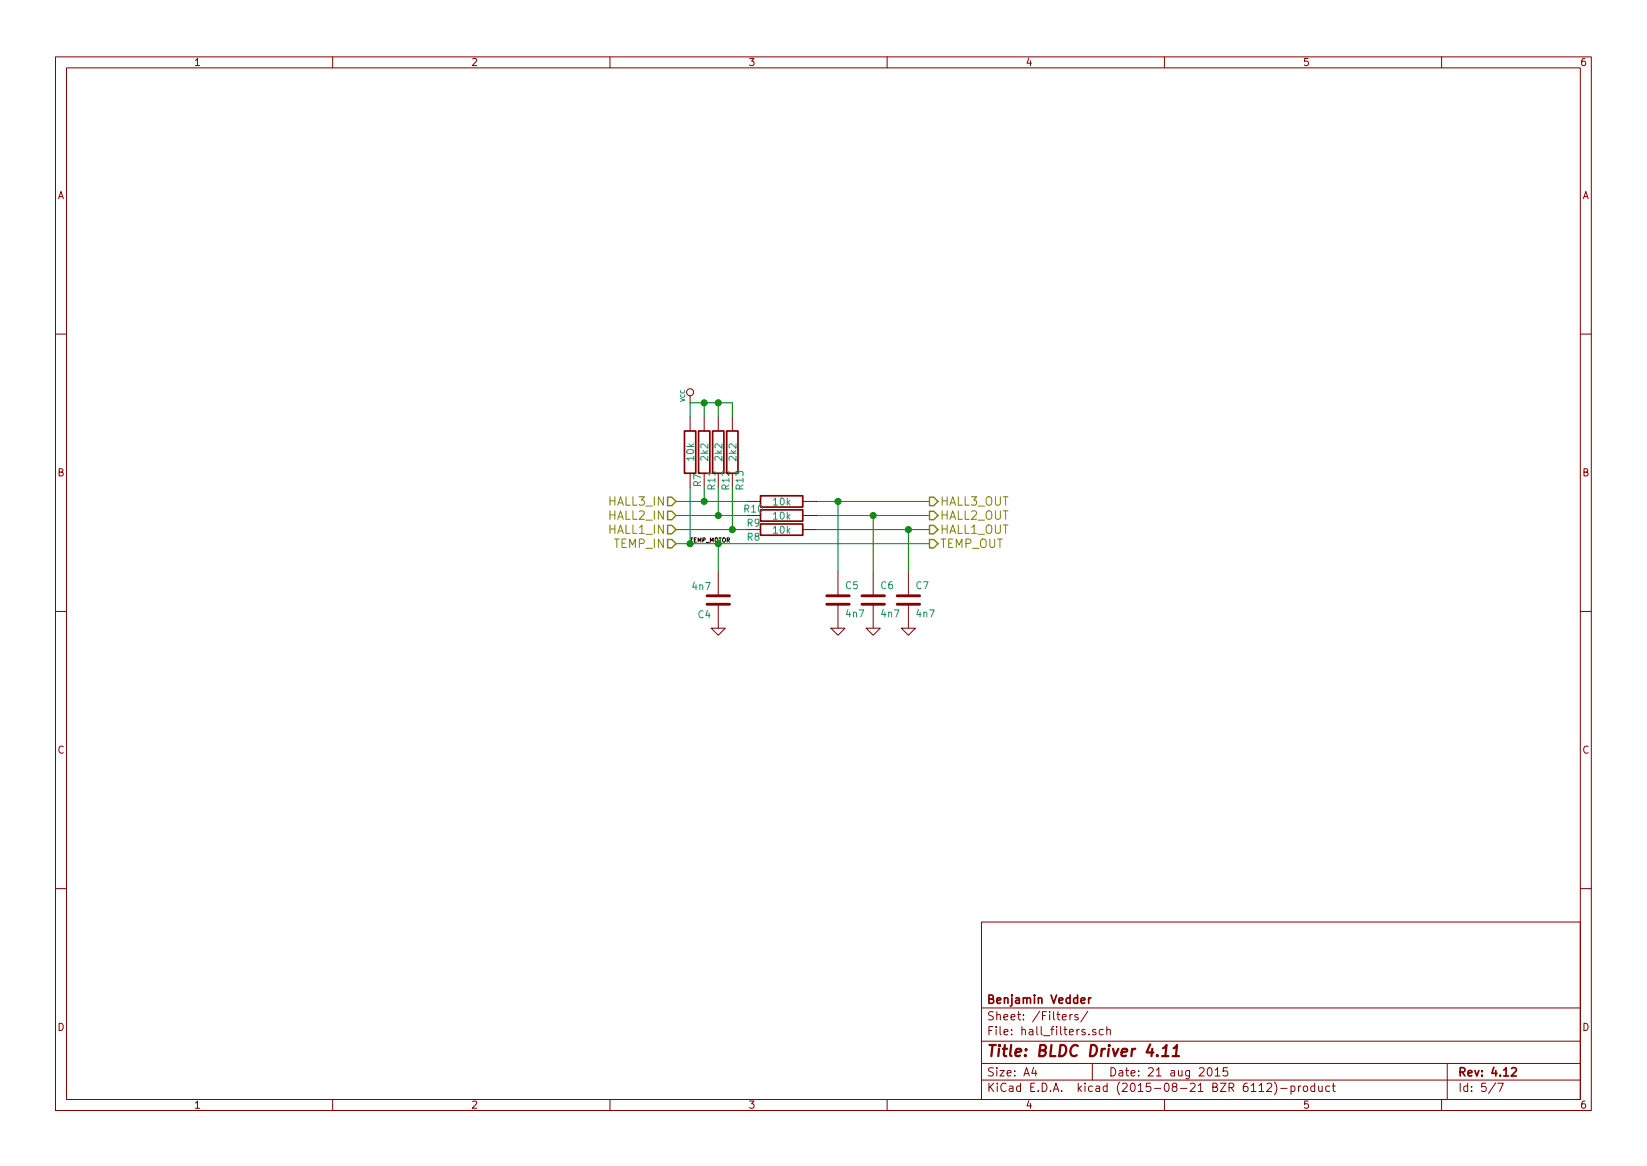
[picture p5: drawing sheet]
<svg xmlns="http://www.w3.org/2000/svg" width="297mm" height="210mm" viewBox="0 0 297 210" stroke-linecap="round" stroke-linejoin="round" font-family="sans-serif">
<g fill="none" stroke="#840000" stroke-width=".18">
<path d="M10 10.3h277v189.9h-277zM12 12.2h273v186.1h-273zM60 10.3v1.9M110 10.3v1.9M160 10.3v1.9M210 10.3v1.9M260 10.3v1.9M10 60.2h2M124.5 71.4v1.2M124.5 75.2v2.5M127 75.2v2.5M129.5 75.2v2.5"/>
<path d="M132.1 75.2v2.5M285 60.2h2M124.5 85.3v2.6M134.6 90.4h2.6M144.8 95.5h2.5M144.8 93h2.5M144.8 90.4h2.5M10 110.3h2M128.3 113.3h2.5l-1.3 1.2zM129.5 103.1v4.3M129.5 109v4.3M149.9 113.3h2.5l-1.3 1.2z"/>
<path d="M151.1 103.1v4.3M151.1 109v4.3M156.2 113.3h2.5l-1.2 1.2zM157.5 103.1v4.3M157.5 109v4.3M162.6 113.3h2.5l-1.3 1.2zM163.8 103.1v4.3M163.8 109v4.3M285 110.3h2M10 160.2h2M177 166.3h108v32h-108zM285 160.2h2"/>
<path d="M60 198.3v1.9M110 198.3v1.9M160 198.3v1.9M177 194.8h108M177 191.8h108M177 187.8h108M177 181.8h108M186.4 192.5l-.3 1h.9M186.8 193v1M191.6 183.4l.7-.1v-.3l-.5-.1-.2 .2 .1 .7h.6M193 182.9v1M193.4 182.9l-.4 .3"/>
<path d="M194.4 183a.37 .37 0 0 0-.6 .1l.1 .3 .5 .1 .1 .1-.2 .3-.5-.1M196.2 182.3l-1.3 2M196.4 186.5v.1M197 191.8v3M197.6 185.7a.37 .37 0 0 0-.6 .1l.1 .2 .5 .2 .1 .1-.2 .3-.5-.1M199 185.7l-.5-.1-.3 .3 .1 .6 .2 .1 .5-.1M199.6 185.7l.2-.1 .4 .1 .1 .9M199.6 185.1v1.5M210 198.3v1.9M218 192.6l.1-.1a.81 .81 0 0 1 .6 .6 .81 .81 0 0 1-.3 .8l-.2 .1a.8 .8 0 0 1-.6-.6 .8 .8 0 0 1 .4-.8zM219.2 193l.4-.5v1.5M219.2 194h.8"/>
<path d="M221.4 192.5h-.8v.7l.2-.1 .5 .1 .1 .2v.5l-.2 .1-.6-.1M227.1 195.8l.4-.5v1.5M227.1 196.8h.8M228.5 195.5l.6-.2 .3 .5-1 1h1M229.8 195.1a1.71 1.71 0 0 1 0 2.3M231 196.3h1.1M232.8 195.9l.5-.1 .3 .3-.2 .6h-.6M232.8 195.8v1.5M234.2 195.8v1M234.6 195.8l-.4 .3M235.1 196l.2-.2 .5 .2v.5l-.1 .2-.4 .1-.2-.1zM237.1 195.9l-.4-.1-.3 .3 .1 .6 .2 .1 .4-.1"/>
<path d="M237.1 195.3v1.5M237.8 195.8l.1 .9 .4 .1 .2-.1M238.5 195.8v1M239.8 195.9l-.4-.1-.3 .3 .1 .6 .2 .1 .4-.1M240.3 195.8h.5M240.5 195.3v1.3l.3 .2M260 198.3v1.9M261 191.8v6.5M269.7 195.2l-1.2 2M270.1 195.3h1l-.6 1.5"/>
<circle cx="124.5" cy="70.7" r=".63"/>
</g>
<path d="M123.4 77.7h2.1v7.6h-2.1zM126 77.7h2v7.6h-2zM128.5 77.7h2.1v7.6h-2.1zM131.1 77.7h2v7.6h-2zM137.2 94.5h7.6v2h-7.6zM137.2 91.9h7.6v2.1h-7.6zM137.2 89.4h7.6v2h-7.6zM196.3 179.9v1M196.8 179.9l-.5 .3M272.6 192.7l.6-.2 .3 .5-1 1h1" fill="none" stroke="#840000" stroke-width=".3"/>
<path d="M209.6 190.4h1.1M209.8 189l.6-.6-.2 2M211.5 190.4h1.1M211.7 189l.6-.6-.2 2" fill="none" stroke="#840000" stroke-width=".41"/>
<path d="M127.5 109h4.1M127.5 107.4h4.1M149.1 109h4.1M149.1 107.4h4.1M155.4 109h4.1M155.4 107.4h4.1M161.8 109h4.1M161.8 107.4h4.1" fill="none" stroke="#840000" stroke-width=".51"/>
<g fill="#008400" stroke="#008400" stroke-width=".25">
<circle cx="151.1" cy="90.4" r=".51"/>
<circle cx="157.5" cy="93" r=".51"/>
<circle cx="163.8" cy="95.5" r=".51"/>
<circle cx="127" cy="90.4" r=".51"/>
<circle cx="129.5" cy="93" r=".51"/>
<circle cx="132.1" cy="95.5" r=".51"/>
<circle cx="124.5" cy="98" r=".51"/>
<circle cx="127" cy="72.6" r=".51"/>
<circle cx="129.5" cy="72.6" r=".51"/>
<circle cx="129.5" cy="98" r=".51"/>
</g>
<g fill="none" stroke="#008400" stroke-width=".18">
<path d="M124.5 75.2v-2.6h7.6v2.6M127 72.6v2.6M129.5 72.6v2.6M121.9 95.5h12.7M121.9 93h12.7M121.9 90.4h12.7M121.9 98h45.7M124.5 87.9v10.1M127 87.9v2.5M129.5 87.9v5.1M129.5 98v5.1M132.1 87.9v7.6"/>
<path d="M147.3 95.5h20.3M147.3 93h20.3M147.3 90.4h20.3M151.1 90.4v12.7M157.5 93v10.1M163.8 95.5v7.6"/>
</g>
<path d="M120.4 89.7h.8l.7 .7-.7 .8h-.8zM120.4 92.2h.8l.7 .8-.7 .7h-.8zM120.4 94.7h.8l.7 .8-.7 .8h-.8zM120.4 97.3h.8l.7 .7-.7 .8h-.8zM167.6 89.7h.8l.8 .7-.8 .8h-.8zM167.6 92.2h.8l.8 .8-.8 .7h-.8zM167.6 94.7h.8l.8 .8-.8 .8h-.8zM167.6 97.3h.8l.8 .7-.8 .8h-.8z" fill="none" stroke="#848400" stroke-width=".25"/>
<text font-size="2.8" fill="#840000" x="178" y="190.5">Title: BLDC Driver 4.11</text>
<g font-size="2.1" fill="#848400">
<text x="109.9" y="91.2">HALL3_IN</text>
<text x="109.9" y="93.7">HALL2_IN</text>
<text x="169.6" y="91.2">HALL3_OUT</text>
<text x="169.6" y="93.7">HALL2_OUT</text>
<text x="109.9" y="96.3">HALL1_IN</text>
<text x="110.8" y="98.8">TEMP_IN</text>
<text x="169.6" y="96.3">HALL1_OUT</text>
<text x="169.6" y="98.8">TEMP_OUT</text>
</g>
<g font-size="2.1" fill="#840000">
<text x="178" y="184">Sheet: /Filters/</text>
<text x="178" y="181">Benjamin Vedder</text>
<text x="178" y="186.7">File: hall_filters.sch</text>
<text x="178" y="196.9">KiCad E.D.A. kicad (2015-08-21 BZR 6112)-product</text>
<text x="178" y="194.1">Size: A4</text>
<text x="200" y="194.1">Date: 21 aug 2015</text>
<text x="263" y="194.1">Rev: 4.12</text>
<text x="263" y="196.9">Id: 5/7</text>
</g>
<g font-size="1.8" fill="#840000">
<text x="35" y="11.9">1</text>
<text x="85" y="11.9">2</text>
<text x="135" y="11.9">3</text>
<text x="185" y="11.9">4</text>
<text x="235" y="11.9">5</text>
<text x="285" y="11.9">6</text>
<text x="10.4" y="35.9">A</text>
<text x="285.4" y="35.9">A</text>
<text x="10.4" y="85.9">B</text>
<text x="126.4" y="87.7" transform="rotate(-90 126.4 87.7)">R7</text>
<text x="129" y="88.2" transform="rotate(-90 129 88.2)">R11</text>
<text x="131.5" y="88.2" transform="rotate(-90 131.5 88.2)">R12</text>
<text x="285.4" y="85.9">B</text>
<text x="10.4" y="135.9">C</text>
<text x="285.4" y="135.9">C</text>
<text x="10.4" y="185.9">D</text>
<text x="285.4" y="185.9">D</text>
<text x="35" y="199.9">1</text>
<text x="85" y="199.9">2</text>
<text x="135" y="199.9">3</text>
<text x="185" y="199.9">4</text>
<text x="235" y="199.9">5</text>
<text x="285" y="199.9">6</text>
</g>
<g font-size="1.8" fill="#008484">
<text x="125.2" y="83" transform="rotate(-90 125.2 83)">10k</text>
<text x="127.7" y="83" transform="rotate(-90 127.7 83)">2k2</text>
<text x="130.3" y="83" transform="rotate(-90 130.3 83)">2k2</text>
<text x="132.8" y="83" transform="rotate(-90 132.8 83)">2k2</text>
<text x="134.1" y="88.2" transform="rotate(-90 134.1 88.2)">R13</text>
<text x="134.3" y="92.4">R10</text>
<text x="134.8" y="94.9">R9</text>
<text x="139.5" y="93.7">10k</text>
<text x="139.5" y="91.1">10k</text>
<text x="134.8" y="97.5">R8</text>
<text x="139.5" y="96.2">10k</text>
<text x="124.9" y="106.4">4n7</text>
<text x="152.5" y="106.2">C5</text>
<text x="158.9" y="106.2">C6</text>
<text x="165.2" y="106.2">C7</text>
<text x="125.9" y="111.4">C4</text>
<text x="152.7" y="111.3">4n7</text>
<text x="159" y="111.3">4n7</text>
<text x="165.4" y="111.3">4n7</text>
</g>
<text font-size="1.1" fill="#008484" x="123.5" y="72.5" transform="rotate(-90 123.5 72.5)">VCC</text>
<text font-size="1.1" x="124.5" y="97.8">TEMP_MOTOR</text>
</svg>
